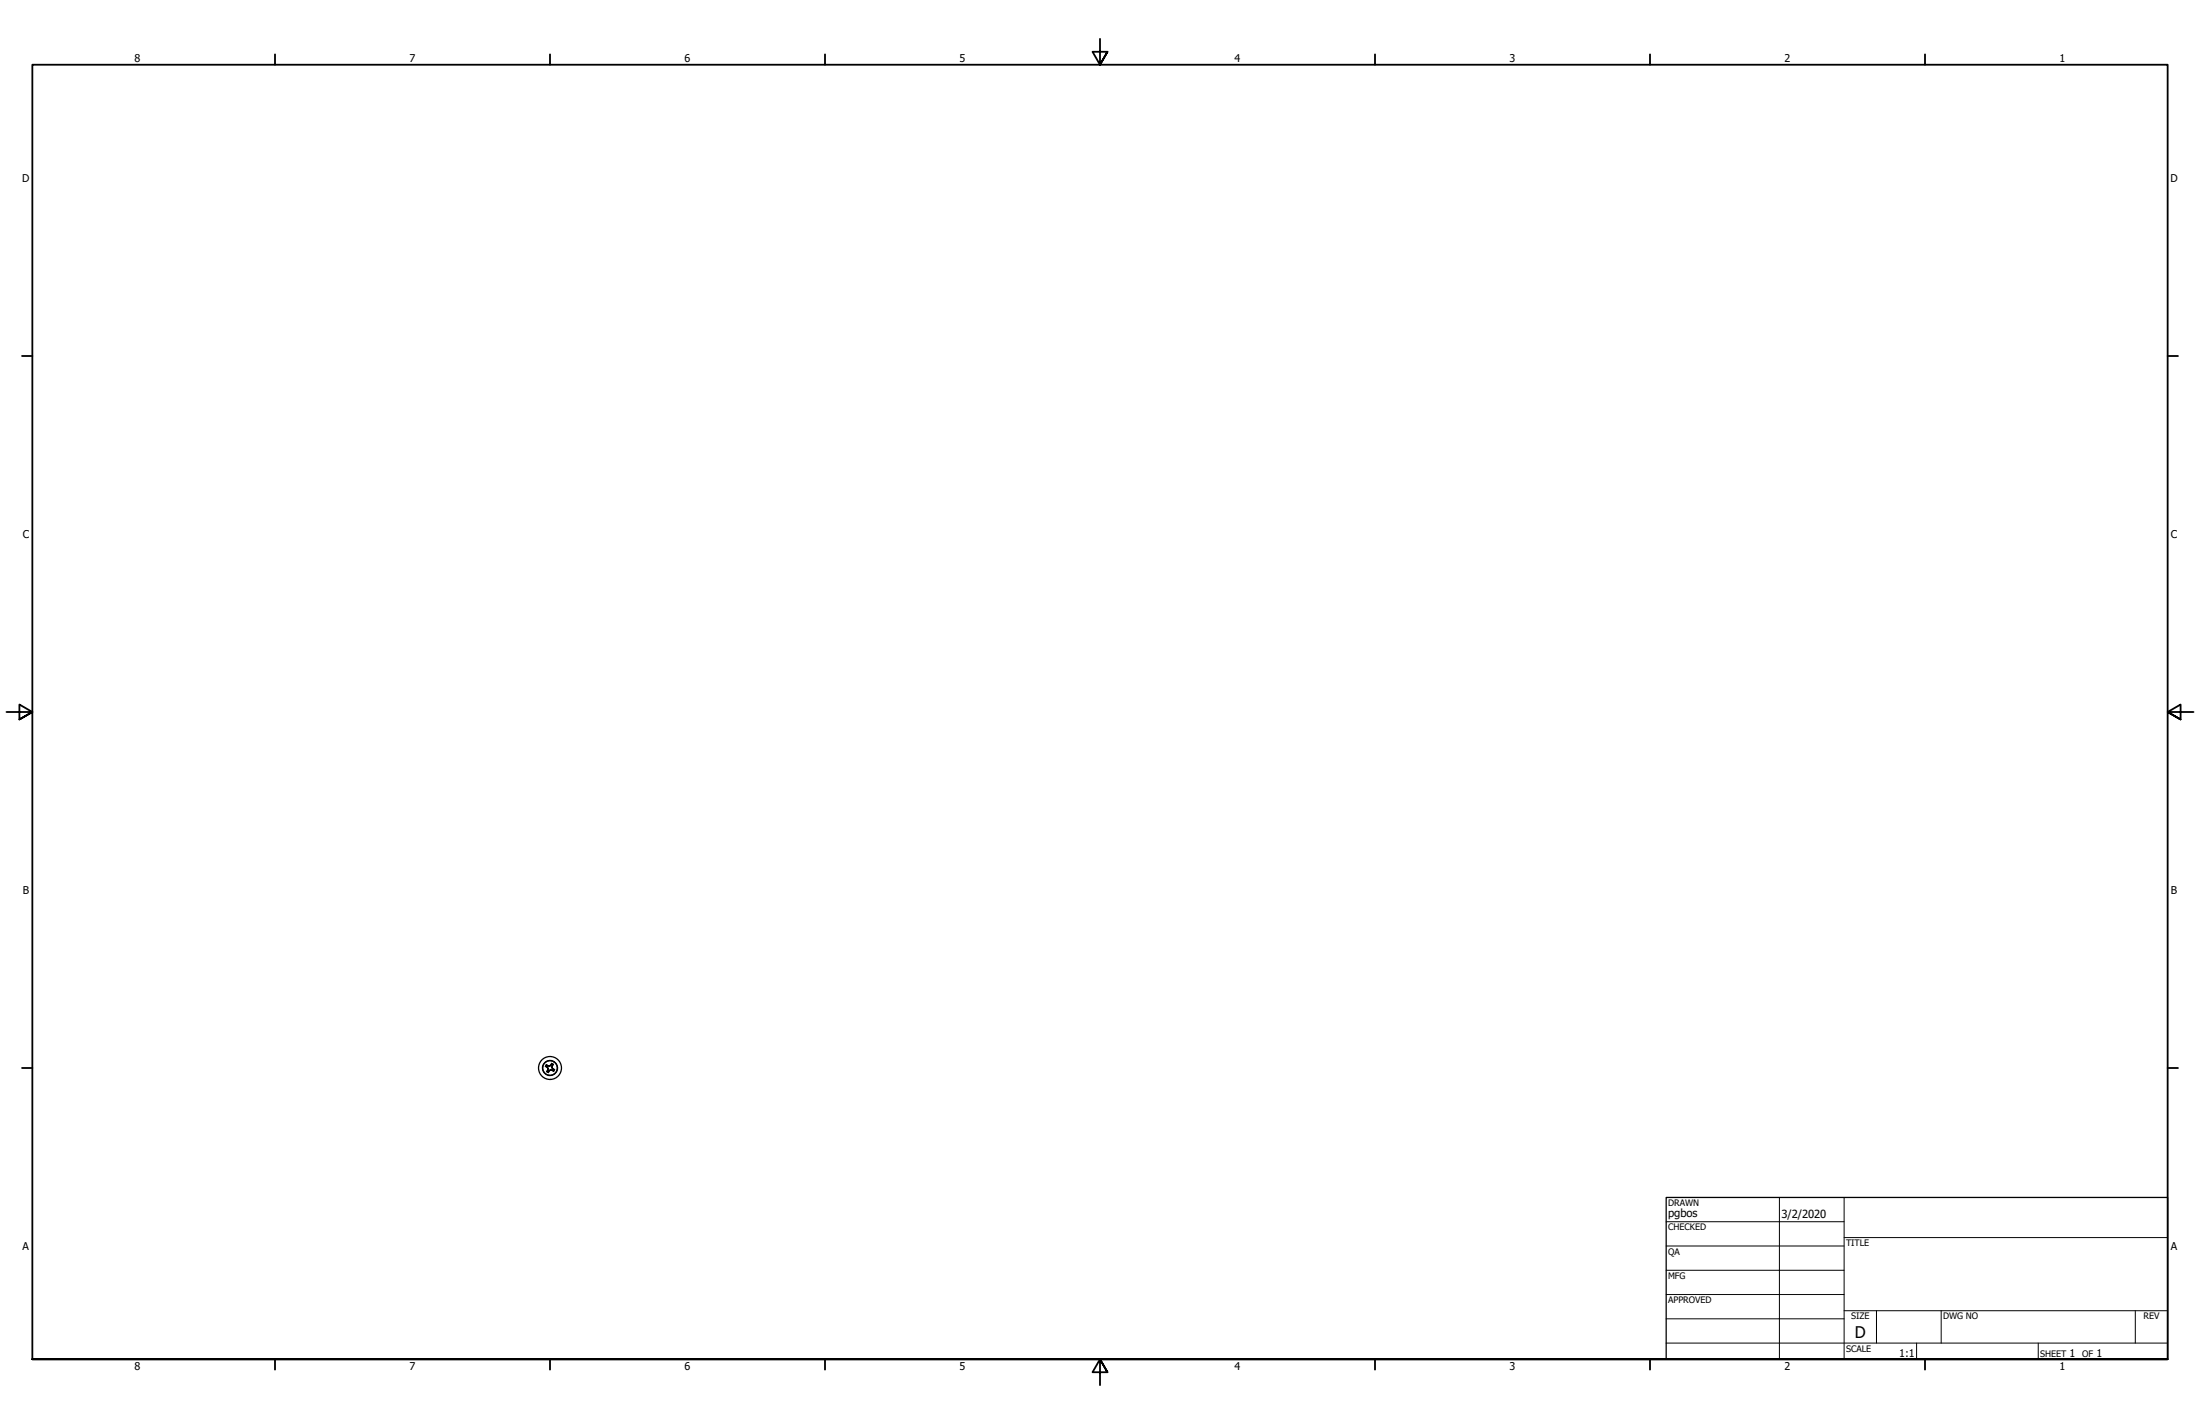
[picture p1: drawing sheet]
<svg xmlns="http://www.w3.org/2000/svg" width="864mm" height="559mm" viewBox="0 0 864 559" stroke-linecap="round" stroke-linejoin="round" font-family="sans-serif">
<!-- layer: Visible (ANSI) -->
<g fill="none" stroke="#000" stroke-width=".51">
<path d="M214.1 418.5l.6 .3M214.1 418.5h.4M214.5 417.8l-.4 .6M214.5 417.8l.3 .3M214.5 418.5l.7 .8-.3 .9M214.7 418.8l.4 .5-.5 1.2M214.8 418.1l.3 .1M214.8 418.1l-.3 .4M214.9 418.7l-.2 .1M215 419.9h.1M215.2 419.3h-.1M215.7 418.3h-.6"/>
<path d="M216.1 419.8v.1M216.2 417.9l-.5 .5M216.5 417.7l-.2 .4M216.5 417.7l.4 .3M216.5 417.3l-.8 1-1.2-.5M216.5 417.3v.4M216.6 417.3l.6 .4M216.7 418.3h.1M216.7 419.9v.1M216.7 418.9h-.1M216.9 418l-.3 .9 .7 .8M217.1 419.4l-.2 .1"/>
<path d="M217.2 417.7l-.5 1.2 1 .8M217.2 417.7l-.3 .3M217.3 419.7h.4M217.3 419.7l-.3 .4M217.7 419.7l-.4 .7M214.6 420.5l.7 .4M214.9 420.2l-.3 .3M214.9 420.2l.4 .3M215.3 420.5v.4M215.5 420.1l.1 .2M217 420.1l-.9-.3-.8 .7M217 420.1l.3 .3"/>
<path d="M217.3 420.4l-1.2-.5-.8 1"/>
<circle cx="215.9" cy="419.1" r="2.86"/>
<circle cx="215.9" cy="419.1" r="2.96"/>
<circle cx="215.9" cy="419.1" r="4.5"/>
</g>
<!-- layer: Border (ANSI) -->
<g fill="none" stroke="#000" stroke-width=".71">
<path d="M431.8 15.2v10.2l-2.9-5.1h5.8l-2.9 5.1 2.9-5.1M107.9 21.3v4.1M215.9 21.3v4.1M323.8 21.3v4.1M539.8 21.3v4.1M647.7 21.3v4.1M755.6 21.3v4.1M8.6 139.7h4.1M850.9 139.7h4.1M2.5 279.4h10.2l-5.1-2.9v5.8l5.1-2.9-5.1 2.9M861.1 279.4h-10.2l5.1-2.9v5.8l-5.1-2.9 5.1 2.9M8.6 419.1h4.1"/>
<path d="M850.9 419.1h4.1M12.7 533.4v-508h838.2v508h-838.2h838.2M107.9 533.4v4.1M215.9 533.4v4.1M323.8 533.4v4.1M434.7 538.5l-2.9-5.1 2.9 5.1h-5.8l2.9-5.1v10.2M539.8 533.4v4.1M647.7 533.4v4.1M755.6 533.4v4.1"/>
</g>
<!-- layer: Title (ANSI) -->
<g fill="none" stroke="#000" stroke-width=".39">
<path d="M654 479.4h69.9M698.5 469.9v63.5M723.9 469.9v63.5M654 488.9h69.9M654 498.5h69.9M723.9 485.6h127M654 508h69.9M654 517.5h69.9M723.9 514.3h127M736.6 514.3v12.7M762 514.3v12.7M838.2 514.3v12.7"/>
<path d="M654 527h196.9M752.3 527v6.4M800.1 527v6.4"/>
</g>
<path d="M654 469.9h196.9v63.5h-196.9z" fill="none" stroke="#000" stroke-width=".51"/>
<text font-size="6.3" x="728.1" y="524.9">D</text>
<g font-size="4.4">
<text x="654.8" y="477.8">pgbos</text>
<text x="699.3" y="478">3/2/2020</text>
</g>
<g font-size="4.2">
<text x="52.8" y="24.4">8</text>
<text x="160.8" y="24.4">7</text>
<text x="268.7" y="24.4">6</text>
<text x="376.7" y="24.4">5</text>
<text x="484.6" y="24.4">4</text>
<text x="592.6" y="24.4">3</text>
<text x="700.5" y="24.4">2</text>
<text x="808.5" y="24.4">1</text>
<text x="8.7" y="71.4">D</text>
<text x="852" y="71.4">D</text>
<text x="8.9" y="211.1">C</text>
<text x="852.2" y="211.1">C</text>
<text x="8.9" y="350.8">B</text>
<text x="852.2" y="350.8">B</text>
<text x="8.9" y="490.5">A</text>
<text x="852.2" y="490.5">A</text>
<text x="745.5" y="532.6">1:1</text>
<text x="812.4" y="532.6">1</text>
<text x="822.9" y="532.6">1</text>
<text x="52.8" y="537.5">8</text>
<text x="160.8" y="537.5">7</text>
<text x="268.7" y="537.5">6</text>
<text x="376.7" y="537.5">5</text>
<text x="484.6" y="537.5">4</text>
<text x="592.6" y="537.5">3</text>
<text x="700.5" y="537.5">2</text>
<text x="808.5" y="537.5">1</text>
</g>
<g font-size="3.5">
<text x="654.8" y="473.2">DRAWN</text>
<text x="654.8" y="482.8">CHECKED</text>
<text x="724.7" y="488.9">TITLE</text>
<text x="654.8" y="492.3">QA</text>
<text x="654.8" y="501.8">MFG</text>
<text x="654.8" y="511.4">APPROVED</text>
<text x="726.7" y="517.7">SIZE</text>
<text x="762.8" y="517.7">DWG NO</text>
<text x="841.4" y="517.7">REV</text>
<text x="724.7" y="530.4">SCALE</text>
<text x="800.9" y="532.6">SHEET</text>
<text x="817.3" y="532.6">OF</text>
</g>
</svg>
